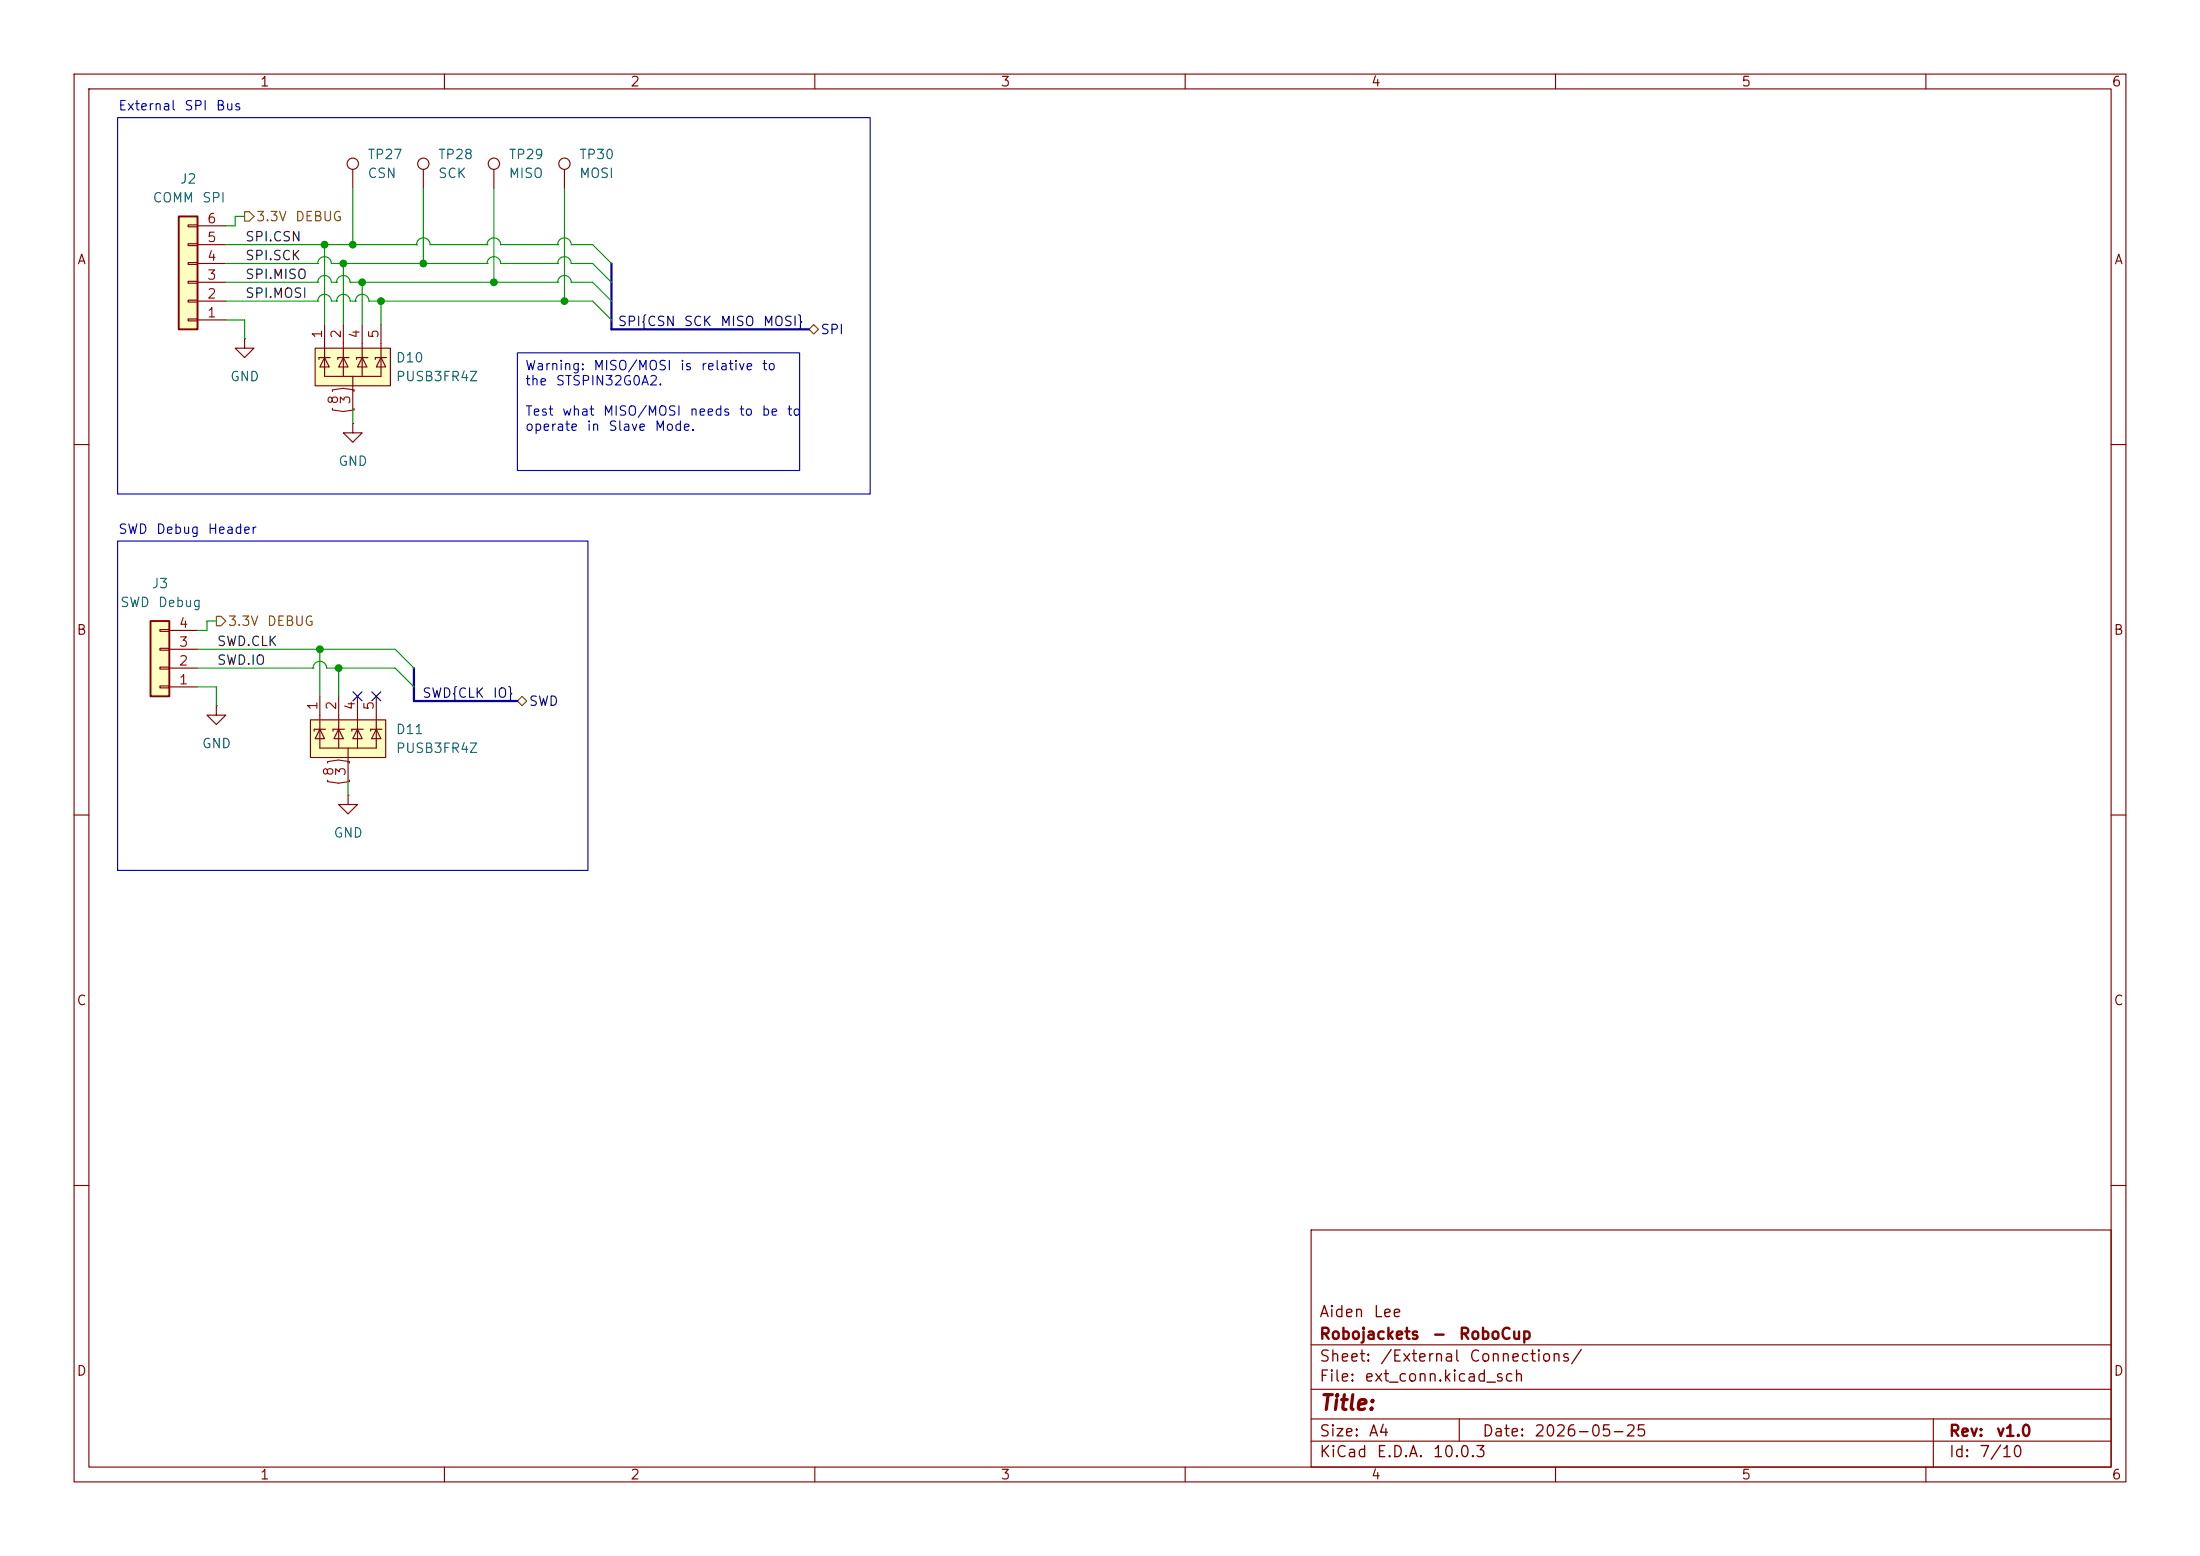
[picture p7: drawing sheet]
<svg xmlns="http://www.w3.org/2000/svg" width="297mm" height="210mm" viewBox="0 0 297 210" stroke-linecap="round" stroke-linejoin="round" font-family="sans-serif">
<g fill="none" stroke="#840000" stroke-width=".15">
<path d="M10 10h277v190h-277zM12 12h273v186h-273zM60 10v2M110 10v2M160 10v2M210 10v2M260 10v2M10 60h2M285 60h2M10 110h2M285 110h2M10 160h2"/>
<path d="M177 166h108v32h-108zM285 160h2M60 198v2M110 198v2M160 198v2M177 194.5h108M177 191.5h108M177 187.5h108M177 181.5h108M197 191.5v3M210 198v2M260 198v2"/>
<path d="M261 191.5v6.5"/>
</g>
<path d="M42.5 47h10.2v5.1h-10.2z" fill="#ffffc2"/>
<g fill="none" stroke="#840000" stroke-width=".15">
<path d="M47.6 22.9v2.5M57.1 22.9v2.5M66.7 22.9v2.5M33 45.7v1.3h1.3l-1.3 1.3-1.3-1.3h1.3M33 45.7h.1M42.5 47h10.2v5.1h-10.2zM43.8 48.3l.6 1.2h-1.2zM43.8 43.8v7h7.6v-7M44.6 48.3h-1.5v.2M46.4 48.3l.6 1.2h-1.3zM46.4 43.8v7M47.1 48.3h-1.5v.2"/>
<path d="M47.6 57.2v1.2h1.3l-1.3 1.3-1.2-1.3h1.2M47.6 57.2h.1M47.6 50.8v4.4M48.9 48.3l.6 1.2h-1.2zM48.9 43.8v7M49.7 48.3h-1.6v.2M51.4 48.3l.7 1.2h-1.3zM52.2 48.3h-1.5v.2M29.2 95.3v1.2h1.3l-1.3 1.3-1.3-1.3h1.3M29.2 95.3h.1M47 107.3v1.3h1.3l-1.3 1.3-1.3-1.3h1.3M47 107.3h.1"/>
<circle cx="47.6" cy="22.1" r=".76"/>
<circle cx="57.1" cy="22.1" r=".76"/>
<circle cx="66.7" cy="22.1" r=".76"/>
</g>
<path d="M44.9 52.8v-.2l1.4-.2 1.5 .2v.2M44.9 55.1v.2l1.4 .2 1.5-.2v-.2" fill="none" stroke="#a90000" stroke-width=".15"/>
<path d="M20.3 83.8h2.6v10.2h-2.6z" fill="#ffffc2"/>
<path d="M20.3 83.8h2.6v10.2h-2.6z" fill="none" stroke="#840000" stroke-width=".25"/>
<path d="M21.6 92.6h1.3v.2h-1.3zM21.6 90h1.3v.3h-1.3zM21.6 87.5h1.3v.3h-1.3zM21.6 85h1.3v.2h-1.3zM22.9 92.7h3.8M22.9 90.2h3.8M22.9 87.6h3.8M22.9 85.1h3.8" fill="none" stroke="#840000" stroke-width=".15"/>
<path d="M24.1 29.2h2.6v15.3h-2.6z" fill="#ffffc2"/>
<path d="M24.1 29.2h2.6v15.3h-2.6z" fill="none" stroke="#840000" stroke-width=".25"/>
<g fill="none" stroke="#840000" stroke-width=".15">
<path d="M25.4 38h1.3v.2h-1.3zM25.4 35.4h1.3v.3h-1.3zM25.4 32.9h1.3v.2h-1.3zM25.4 30.4h1.3v.2h-1.3zM26.7 38.1h3.8M26.7 35.6h3.8M26.7 33h3.8M26.7 30.5h3.8M76.2 22.9v2.5M25.4 43.1h1.3v.2h-1.3zM25.4 40.5h1.3v.3h-1.3zM26.7 43.2h3.8"/>
<path d="M26.7 40.6h3.8"/>
<circle cx="76.2" cy="22.1" r=".76"/>
</g>
<path d="M41.9 97.2h10.2v5h-10.2z" fill="#ffffc2"/>
<g fill="none" stroke="#840000" stroke-width=".15">
<path d="M41.9 97.2h10.2v5h-10.2zM43.2 98.4l.6 1.3h-1.3zM43.2 94v7h7.6v-7M43.9 98.4h-1.5v.3M45.7 98.4l.7 1.3h-1.3zM45.7 94v7M46.5 98.4h-1.5v.3M48.3 98.4l.6 1.3h-1.3zM48.3 94v7M49 98.4h-1.5v.3M50.8 98.4l.6 1.3h-1.2zM51.6 98.4h-1.6v.3"/>
<path d="M47 101v4.4"/>
</g>
<path d="M44.2 103v-.2l1.5-.2 1.5 .2v.2M44.2 105.3v.2l1.5 .2 1.5-.2v-.2" fill="none" stroke="#a90000" stroke-width=".15"/>
<path d="M33 28.6h.7l.6 .6-.6 .6h-.7zM109.2 44.5l.7-.7 .6 .7-.6 .6zM29.2 83.2h.6l.7 .6-.7 .7h-.6zM69.8 94.6l.7-.6 .6 .6-.6 .7z" fill="none" stroke="#725600" stroke-width=".15"/>
<path d="M82.5 35.6v8.9h26.7M55.9 90.2v4.4h13.9" fill="none" stroke="#000084" stroke-width=".3"/>
<g fill="none" stroke="#009600" stroke-width=".15">
<path d="M30.5 38.1h12.4M30.5 35.6h12.4M30.5 33h25.7M33 29.2h-1.3v1.3h-1.2M42.9 38.1h.1M42.9 38.1a.91 .91 0 0 1 .9-.9 .91 .91 0 0 1 .9 .9h.7M42.9 35.6h.1M42.9 35.6a.91 .91 0 0 1 .9-1 .91 .91 0 0 1 .9 1h21.1M43.8 33v10.8M45.4 38.1h.1M45.4 38.1a.91 .91 0 0 1 1-.9 .91 .91 0 0 1 .9 .9h28M46.4 35.6v8.2"/>
<path d="M47.6 25.4v7.6M48.9 38.1v5.7M56.2 33h.1M56.2 33a.91 .91 0 0 1 .9-.9 .91 .91 0 0 1 1 .9h7.7M57.1 25.4v10.2M65.8 35.6h.1M65.8 35.6a.91 .91 0 0 1 .9-1 .91 .91 0 0 1 .9 1h7.7M65.8 33h.1M65.8 33a.91 .91 0 0 1 .9-.9 .91 .91 0 0 1 .9 .9h7.7M66.7 25.4v12.7M75.3 38.1h.1M75.3 38.1a.91 .91 0 0 1 .9-.9 .91 .91 0 0 1 .9 .9h2.9l2.5 2.5"/>
<path d="M75.3 35.6h.1M75.3 35.6a.91 .91 0 0 1 .9-1 .91 .91 0 0 1 .9 1h2.9l2.5 2.5M75.3 33h.1M75.3 33a.91 .91 0 0 1 .9-.9 .91 .91 0 0 1 .9 .9h2.9l2.5 2.6M76.2 25.4v15.2M30.5 40.6h12.4M30.5 43.2h2.5v2.5M42.9 40.6h.1M42.9 40.6a.91 .91 0 0 1 .9-.9 .91 .91 0 0 1 .9 .9h.7M45.4 40.6h.1M45.4 40.6a.91 .91 0 0 1 1-.9 .91 .91 0 0 1 .9 .9h.7M47.6 55.2v2"/>
<path d="M48 40.6h.1M48 40.6a.91 .91 0 0 1 .9-.9 .91 .91 0 0 1 .9 .9h30.2l2.5 2.6M51.4 40.6v3.2M26.7 90.2h15.6M26.7 92.7h2.5v2.6M26.7 87.6h26.6l2.6 2.6M29.2 83.8h-1.3v1.3h-1.2M42.3 90.2h.1M42.3 90.2a.91 .91 0 0 1 .9-.9 .91 .91 0 0 1 .9 .9h9.2l2.6 2.5M43.2 87.6v6.4M45.7 90.2v3.8M47 105.4v1.9"/>
</g>
<path d="M47.7 93.4l1.2 1.2M48.9 93.4l-1.2 1.2M50.2 93.4l1.2 1.2M51.4 93.4l-1.2 1.2" fill="none" stroke="#000084" stroke-width=".15"/>
<path d="M15.9 15.9h101.6v50.8h-101.6zM69.8 47.6h38.1v15.9h-38.1zM15.9 73h63.5v44.5h-63.5z" fill="none" stroke="#0000c2" stroke-width=".15"/>
<g fill="#009600" stroke="#009600" stroke-width=".14">
<circle cx="43.2" cy="87.6" r=".46"/>
<circle cx="45.7" cy="90.2" r=".46"/>
<circle cx="46.4" cy="35.6" r=".46"/>
<circle cx="48.9" cy="38.1" r=".46"/>
<circle cx="51.4" cy="40.6" r=".46"/>
<circle cx="76.2" cy="40.6" r=".46"/>
<circle cx="57.1" cy="35.6" r=".46"/>
<circle cx="66.7" cy="38.1" r=".46"/>
<circle cx="43.8" cy="33" r=".46"/>
<circle cx="47.6" cy="33" r=".46"/>
</g>
<text font-size="2" fill="#840000" x="178" y="190.8">Title:</text>
<g font-size="1.5" fill="#840000">
<text x="178" y="178.2">Aiden</text>
<text x="185.3" y="178.2">Lee</text>
<text x="178" y="184.2">Sheet:</text>
<text x="178" y="181.2">Robojackets</text>
<text x="186.2" y="184.2">/External</text>
<text x="193.2" y="181.2">-</text>
<text x="196.8" y="181.2">RoboCup</text>
<text x="198.2" y="184.2">Connections/</text>
<text x="178" y="186.9">File:</text>
<text x="184.1" y="186.9">ext_conn.kicad_sch</text>
<text x="178" y="197.1">KiCad</text>
<text x="178" y="194.3">Size:</text>
<text x="184.7" y="194.3">A4</text>
<text x="185.7" y="197.1">E.D.A.</text>
<text x="193.3" y="197.1">10.0.3</text>
<text x="200" y="194.3">Date:</text>
<text x="207" y="194.3">2026-05-25</text>
<text x="263" y="194.3">Rev:</text>
<text x="263" y="197.1">Id:</text>
<text x="267.1" y="197.1">7/10</text>
<text x="269.4" y="194.3">v1.0</text>
</g>
<g font-size="1.3" fill="#840000">
<text x="35" y="12">1</text>
<text x="85" y="12">2</text>
<text x="135" y="12">3</text>
<text x="185" y="12">4</text>
<text x="235" y="12">5</text>
<text x="285" y="12">6</text>
<text x="10.3" y="36">A</text>
<text x="285.3" y="36">A</text>
<text x="10.3" y="86">B</text>
<text x="285.3" y="86">B</text>
<text x="10.3" y="136">C</text>
<text x="285.3" y="136">C</text>
<text x="10.3" y="186">D</text>
<text x="285.3" y="186">D</text>
<text x="35" y="200">1</text>
<text x="85" y="200">2</text>
<text x="135" y="200">3</text>
<text x="185" y="200">4</text>
<text x="235" y="200">5</text>
<text x="285" y="200">6</text>
</g>
<g font-size="1.3" fill="#0000c2">
<text x="15.9" y="15.2">External</text>
<text x="24.8" y="15.2">SPI</text>
<text x="29" y="15.2">Bus</text>
<text x="70.8" y="50.3">Warning:</text>
<text x="70.8" y="52.3">the</text>
<text x="74.9" y="52.3">STSPIN32G0A2.</text>
<text x="80" y="50.3">MISO/MOSI</text>
<text x="91.7" y="50.3">is</text>
<text x="94.5" y="50.3">relative</text>
<text x="102.8" y="50.3">to</text>
<text x="70.8" y="56.4">Test</text>
<text x="70.8" y="58.5">operate</text>
<text x="75.8" y="56.4">what</text>
<text x="79.1" y="58.5">in</text>
<text x="81.3" y="56.4">MISO/MOSI</text>
<text x="82" y="58.5">Slave</text>
<text x="88.3" y="58.5">Mode.</text>
<text x="93" y="56.4">needs</text>
<text x="99.7" y="56.4">to</text>
<text x="102.7" y="56.4">be</text>
<text x="106.1" y="56.4">to</text>
<text x="15.9" y="72.4">SWD</text>
<text x="21" y="72.4">Debug</text>
<text x="28" y="72.4">Header</text>
</g>
<g font-size="1.3" fill="#006464">
<text x="49.5" y="21.8">TP27</text>
<text x="59.1" y="21.8">TP28</text>
<text x="68.6" y="21.8">TP29</text>
<text x="78.1" y="21.8">TP30</text>
<text x="20.5" y="27.6">COMM</text>
<text x="24.2" y="25.1">J2</text>
<text x="27.2" y="27.6">SPI</text>
<text x="49.5" y="24.3">CSN</text>
<text x="59.1" y="24.3">SCK</text>
<text x="68.6" y="24.3">MISO</text>
<text x="78.1" y="24.3">MOSI</text>
<text x="31" y="51.8">GND</text>
<text x="53.3" y="51.8">PUSB3FR4Z</text>
<text x="53.3" y="49.2">D10</text>
<text x="45.6" y="63.2">GND</text>
<text x="16.1" y="82.3">SWD</text>
<text x="20.4" y="79.7">J3</text>
<text x="21.2" y="82.3">Debug</text>
<text x="27.2" y="101.3">GND</text>
<text x="53.3" y="101.9">PUSB3FR4Z</text>
<text x="53.3" y="99.4">D11</text>
<text x="45" y="113.4">GND</text>
</g>
<g font-size="1.3" fill="#a90000">
<text x="27.9" y="35.5">4</text>
<text x="27.9" y="33">5</text>
<text x="27.9" y="30.5">6</text>
<text x="27.9" y="40.6">2</text>
<text x="27.9" y="38.1">3</text>
<text x="27.9" y="43.2">1</text>
<text x="43.8" y="45.8" transform="rotate(-90 43.8 45.8)">1</text>
<text x="46.3" y="45.8" transform="rotate(-90 46.3 45.8)">2</text>
<text x="48.9" y="45.8" transform="rotate(-90 48.9 45.8)">4</text>
<text x="51.4" y="45.8" transform="rotate(-90 51.4 45.8)">5</text>
<text x="45.9" y="54.7" transform="rotate(-90 45.9 54.7)">8</text>
<text x="47.6" y="54.7" transform="rotate(-90 47.6 54.7)">3</text>
<text x="24.1" y="87.6">3</text>
<text x="24.1" y="85.1">4</text>
<text x="24.1" y="92.7">1</text>
<text x="24.1" y="90.1">2</text>
<text x="43.2" y="96" transform="rotate(-90 43.2 96)">1</text>
<text x="45.7" y="96" transform="rotate(-90 45.7 96)">2</text>
<text x="48.2" y="96" transform="rotate(-90 48.2 96)">4</text>
<text x="50.8" y="96" transform="rotate(-90 50.8 96)">5</text>
<text x="45.3" y="104.8" transform="rotate(-90 45.3 104.8)">8</text>
<text x="47" y="104.8" transform="rotate(-90 47 104.8)">3</text>
</g>
<g font-size="1.3" fill="#0f0f0f">
<text x="33" y="35.4">SPI.SCK</text>
<text x="33" y="32.9">SPI.CSN</text>
<text x="33" y="38">SPI.MISO</text>
<text x="33" y="40.5">SPI.MOSI</text>
<text x="29.2" y="87.5">SWD.CLK</text>
<text x="29.2" y="90">SWD.IO</text>
</g>
<g font-size="1.3" fill="#725600">
<text x="34.5" y="30.2">3.3V</text>
<text x="39.8" y="30.2">DEBUG</text>
<text x="30.7" y="84.8">3.3V</text>
<text x="36" y="84.8">DEBUG</text>
</g>
<g font-size="1.3" fill="#000084">
<text x="83.3" y="44.3">SPI{CSN</text>
<text x="92.2" y="44.3">SCK</text>
<text x="97.1" y="44.3">MISO</text>
<text x="102.9" y="44.3">MOSI}</text>
<text x="110.7" y="45.4">SPI</text>
<text x="56.9" y="94.5">SWD{CLK</text>
<text x="66.4" y="94.5">IO}</text>
<text x="71.3" y="95.6">SWD</text>
</g>
</svg>
